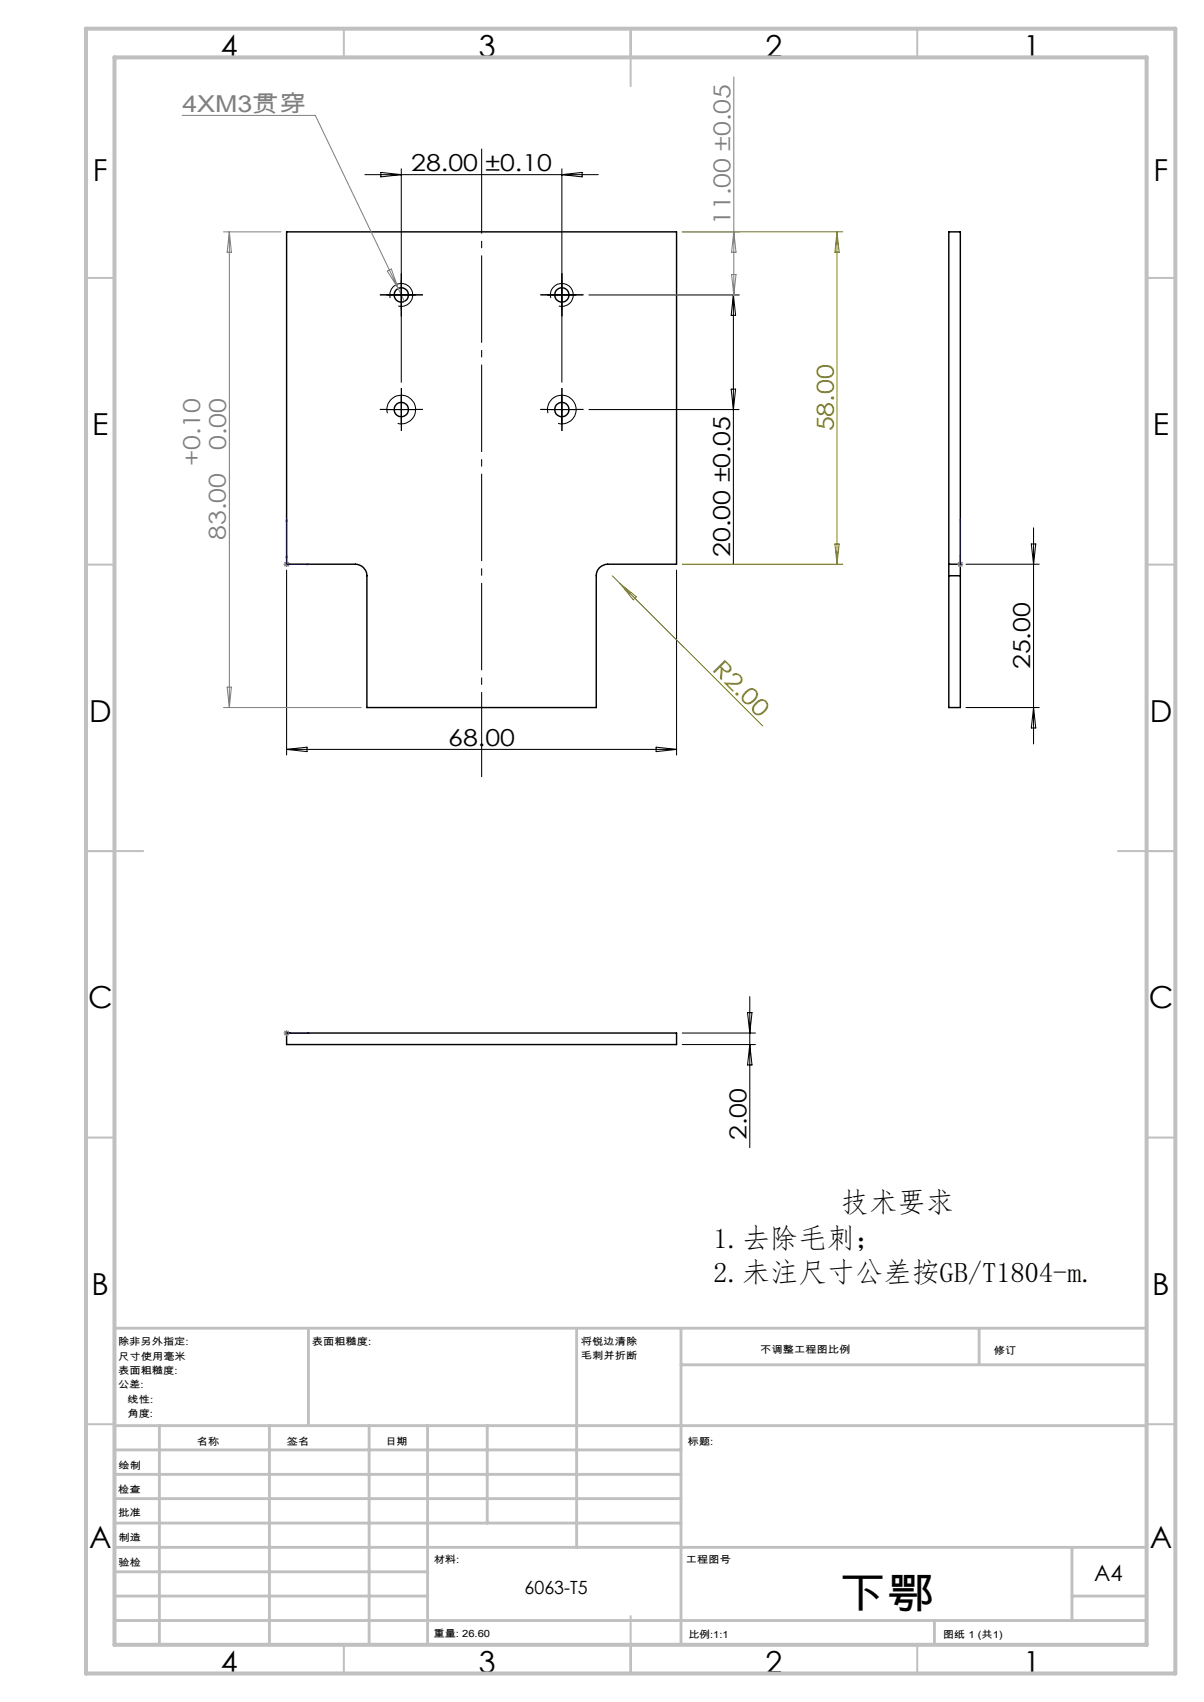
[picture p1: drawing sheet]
<svg xmlns="http://www.w3.org/2000/svg" width="210mm" height="297mm" viewBox="0 0 210 297" stroke-linecap="round" stroke-linejoin="round" font-family="sans-serif">
<g fill="none" stroke="#000" stroke-width=".25">
<path d="M50 40.5h68v58h-12a1.99 1.99 0 0 0-2 2v23h-40v-23a2.05 2.05 0 0 0-2-2h-12zM165.5 98.5v2M165.5 98.5h2M165.5 98.5v-58h2v58M167.5 98.5v2M165.5 100.5v23h2v-23M165.5 100.5h2M50 180.3h68v2h-68z"/>
<circle cx="70" cy="51.5" r="1.24"/>
<circle cx="98" cy="51.5" r="1.24"/>
<circle cx="70" cy="71.5" r="1.24"/>
<circle cx="98" cy="71.5" r="1.24"/>
</g>
<g fill="none" stroke="#00f" stroke-width=".18">
<path d="M50 90.6l.1 .3h-.2zM50 96.9l.1 .4h-.2zM50 90.6v7.9h3.9M50.4 98.4l.4 .1-.4 .1zM53.6 98.4l.3 .1-.3 .1zM167.5 98.4v.2zM167.5 96.9v.4v-.4M167.5 90.6v.3v-.3M167.5 98.5h.1M167.5 90.6v7.9M49.9 180.3h.2zM50 180.3h.1"/>
<path d="M50 180.3h3.9M50.8 180.3h-.4h.4M53.9 180.3h-.3h.3"/>
</g>
<g fill="none" stroke="#808080" stroke-width=".18">
<path d="M128 13.4v38.1M31.8 20.1h23.2l14.5 30.2M39 40.5h10M40 40.5l.4 3.5h-.8zM40 40.5v83M67.6 47.3l.7-.3 1.2 3.3zM69.5 50.3l1 2.3M102.7 51.5h26.3M119 40.5h10M127.6 47.9h.8l-.4 3.6zM128 40.5l.4 3.5h-.8zM49.5 98.5h1"/>
<path d="M49.6 98.1l.7 .7M50 98v1M50.3 98.1l-.7 .7M167 98.5h1M167.1 98.1l.8 .7M167.5 98v1M167.9 98.1l-.8 .7M39.6 119.9h.8l-.4 3.6zM39 123.5h24M49.6 179.9l.7 .7M50 179.8v1M50.3 179.9l-.7 .7"/>
<path d="M49.5 180.3h1"/>
</g>
<g fill="none" stroke="#000" stroke-width=".18">
<path d="M63.6 30.5h40.8M66.4 30.1l3.6 .4-3.6 .4zM70 29.5v37.2M98 29.5v37.2M98 30.5l3.5-.4v.8zM67.5 51.5h5M68.1 52a2 2 0 0 1 1.7-2.5 2 2 0 0 1 2.2 2.1 2 2 0 0 1-2.5 1.8M95.5 51.5h5M96.1 52a2 2 0 0 1 1.7-2.5 2 2 0 0 1 2.2 2.1 2 2 0 0 1-2.5 1.8M102.7 51.5h26.2M127.9 51.5v46.9M127.9 51.5l.4 3.5h-.8z"/>
<path d="M67.5 71.5h5M67.6 72.1a2.49 2.49 0 0 1 2.2-3.1 2.49 2.49 0 0 1 2.7 2.7 2.49 2.49 0 0 1-3.1 2.2M70 69v5M95.5 71.5h5M95.6 72.1a2.5 2.5 0 0 1 2.2-3.1 2.5 2.5 0 0 1 2.7 2.7 2.5 2.5 0 0 1-3.2 2.2M98 69v5M102.7 71.5h26.2M127.5 67.9h.8l-.4 3.6zM50 99.5v32.3M118 99.5v32.3M168.5 98.5h12.8M179.9 94.9h.8l-.4 3.6z"/>
<path d="M180.3 92.1v37.7M50 130.8h68M50 130.8l3.6-.4v.8zM114.4 130.4l3.6 .4-3.6 .4zM168.5 123.5h12.8M180.3 123.5l.4 3.5h-.8zM130.4 176.7h.8l-.4 3.6zM130.8 173.9v26.4M119 180.3h12.8M119 182.3h12.8M130.8 182.3l.4 3.5h-.8z"/>
</g>
<path d="M84 135.6v-109.7" fill="none" stroke="#000" stroke-width=".18" stroke-dasharray="15.2 1.3 1.3 1.3" stroke-dashoffset=".4" stroke-linecap="butt"/>
<g fill="none" stroke="#000" stroke-width=".18" stroke-dasharray="15.2 1.3 1.3 1.3" stroke-linecap="butt">
<path d="M67.5 51.5h-1.2M70 49v-1.3M70 54v1.2M72.5 51.5h1.3M95.5 51.5h-1.2M98 49v-1.3M98 54v1.2M100.5 51.5h1.3M67.5 71.5h-1.2M70 69v-1.3M70 74v1.2M72.5 71.5h1.3"/>
<path d="M95.5 71.5h-1.2M98 69v-1.3M98 74v1.2M100.5 71.5h1.3"/>
</g>
<g fill="none" stroke="#c0c0c0" stroke-width=".35">
<path d="M60 5v5M110 5v10M160 5v5M15 48.5h5M200 48.5h5M15 98.5h5M200 98.5h5M15 148.5h10M195 148.5h10M15 198.5h5M200 198.5h5M15 248.5h5"/>
<path d="M200 248.5h5M60 287v5M110 282v10M160 287v5"/>
</g>
<g fill="none" stroke="#c0c0c0" stroke-width=".5">
<path d="M53.8 231.8v17M100.6 231.8v38.2M118.8 231.8v55.2M118.8 238.2h81.2M170.8 231.8v6.4M200 231.8h-180v55.2M20 248.8h180M20 257.3h98.8M20 253h98.8M27.8 248.8v38.2M47 248.8v38.2M64.4 248.8v38.2"/>
<path d="M74.6 248.8v38.2M85 248.8v17M20 265.8h98.8M20 261.5h98.8M20 278.5h54.6M20 274.3h54.6M20 270h180M187 278.5h13M187 270v12.8M20 282.8h180M163 282.8v4.2"/>
</g>
<path d="M15 5h190v287h-190zM20 10h180v277h-180z" fill="none" stroke="#c0c0c0" stroke-width=".7"/>
<path d="M119 40.5h28M146 40.5v58M146 40.5l.4 3.5h-.8zM119 98.5h28M145.6 94.9h.8l-.4 3.6zM106.8 100.5l1.4 1.4M108.2 101.9l24.8 24.8M108.2 101.9l2.8 2.2-.5 .6z" fill="none" stroke="#808000" stroke-width=".18"/>
<g fill="#00f">
<path d="M53.6 98.4l.3 .1-.3 .1zM50 90.6l.1 .3h-.2z"/>
<path d="M167.5 98.4v.2zM167.5 96.9v.4zM53.6 180.3h.3zM49.9 180.3h.2z"/>
<path d="M50.4 98.4l.4 .1-.4 .1zM50 96.9l.1 .4h-.2zM167.5 98.4v.2zM167.5 90.6v.3zM50.4 180.3h.4zM49.9 180.3h.2z"/>
</g>
<text font-size="7.4" x="146.3" y="280.5">下鄂</text>
<g font-size="5.3">
<text x="38.5" y="9.9">4</text>
<text x="83.5" y="9.9">3</text>
<text x="133.5" y="9.9">2</text>
<text x="178.5" y="9.9">1</text>
<text x="16.2" y="31.7">F</text>
<text x="201.2" y="31.7">F</text>
<text x="16.1" y="75.9">E</text>
<text x="201.1" y="75.9">E</text>
<text x="15.5" y="125.9">D</text>
<text x="200.5" y="125.9">D</text>
<text x="15.4" y="175.9">C</text>
<text x="200.4" y="175.9">C</text>
<text x="16" y="225.9">B</text>
<text x="201" y="225.9">B</text>
<text x="15.5" y="270.2">A</text>
<text x="200.5" y="270.2">A</text>
<text x="38.5" y="291.9">4</text>
<text x="83.5" y="291.9">3</text>
<text x="133.5" y="291.9">2</text>
<text x="178.5" y="291.9">1</text>
</g>
<g font-size="4.9">
<text x="146.7" y="211.6">技术要求</text>
<text x="124.4" y="217.8">1.去除毛刺；</text>
<text x="124.4" y="223.8">2.未注尺寸公差按GB/T1804-m.</text>
</g>
<g font-size="4.1" fill="#808080">
<text x="31.8" y="19.6">4XM3贯穿</text>
<text x="127.4" y="39.3" transform="rotate(-90 127.4 39.3)">11.00 ±0.05</text>
<text x="34.9" y="81.3" transform="rotate(-90 34.9 81.3)">+0.10</text>
<text x="39.4" y="78.5" transform="rotate(-90 39.4 78.5)">0.00</text>
<text x="39.4" y="94.3" transform="rotate(-90 39.4 94.3)">83.00</text>
</g>
<g font-size="4.1">
<text x="71.7" y="29.9">28.00 ±0.10</text>
<text x="127.4" y="97.1" transform="rotate(-90 127.4 97.1)">20.00 ±0.05</text>
<text x="179.7" y="116.8" transform="rotate(-90 179.7 116.8)">25.00</text>
<text x="78.2" y="130.2">68.00</text>
<text x="130.2" y="198.9" transform="rotate(-90 130.2 198.9)">2.00</text>
</g>
<g font-size="4.1" fill="#808000">
<text x="145.4" y="75.3" transform="rotate(-90 145.4 75.3)">58.00</text>
<text x="124.1" y="117" transform="rotate(45 124.1 117)">R2.00</text>
</g>
<text font-size="3.9" x="190.9" y="275.8">A4</text>
<text font-size="3.2" x="91.5" y="278.1">6063-T5</text>
<g font-size="1.7">
<text x="20.6" y="234.8">除非另外指定:</text>
<text x="20.6" y="237.3">尺寸使用毫米</text>
<text x="20.6" y="239.8">表面粗糙度:</text>
<text x="54.4" y="234.8">表面粗糙度:</text>
<text x="101.3" y="234.7">将锐边清除</text>
<text x="101.3" y="237.2">毛刺并折断</text>
<text x="132.6" y="236.2">不调整工程图比例</text>
<text x="173.3" y="236.4">修订</text>
<text x="20.6" y="242.3">公差:</text>
<text x="22.2" y="244.8">线性:</text>
<text x="22.2" y="247.3">角度:</text>
<text x="20.7" y="256.3">绘制</text>
<text x="34.3" y="252.2">名称</text>
<text x="50" y="252.1">签名</text>
<text x="67.2" y="252.1">日期</text>
<text x="120" y="252.1">标题:</text>
<text x="20.6" y="260.5">检查</text>
<text x="20.6" y="264.5">批准</text>
<text x="20.7" y="269">制造</text>
<text x="20.7" y="273.3">验检</text>
<text x="75.6" y="272.7">材料:</text>
<text x="119.6" y="272.7">工程图号</text>
<text x="75.6" y="285.7">重量: 26.60</text>
<text x="120.1" y="285.8">比例:1:1</text>
<text x="164.5" y="285.8">图纸 1 (共1)</text>
</g>
</svg>
